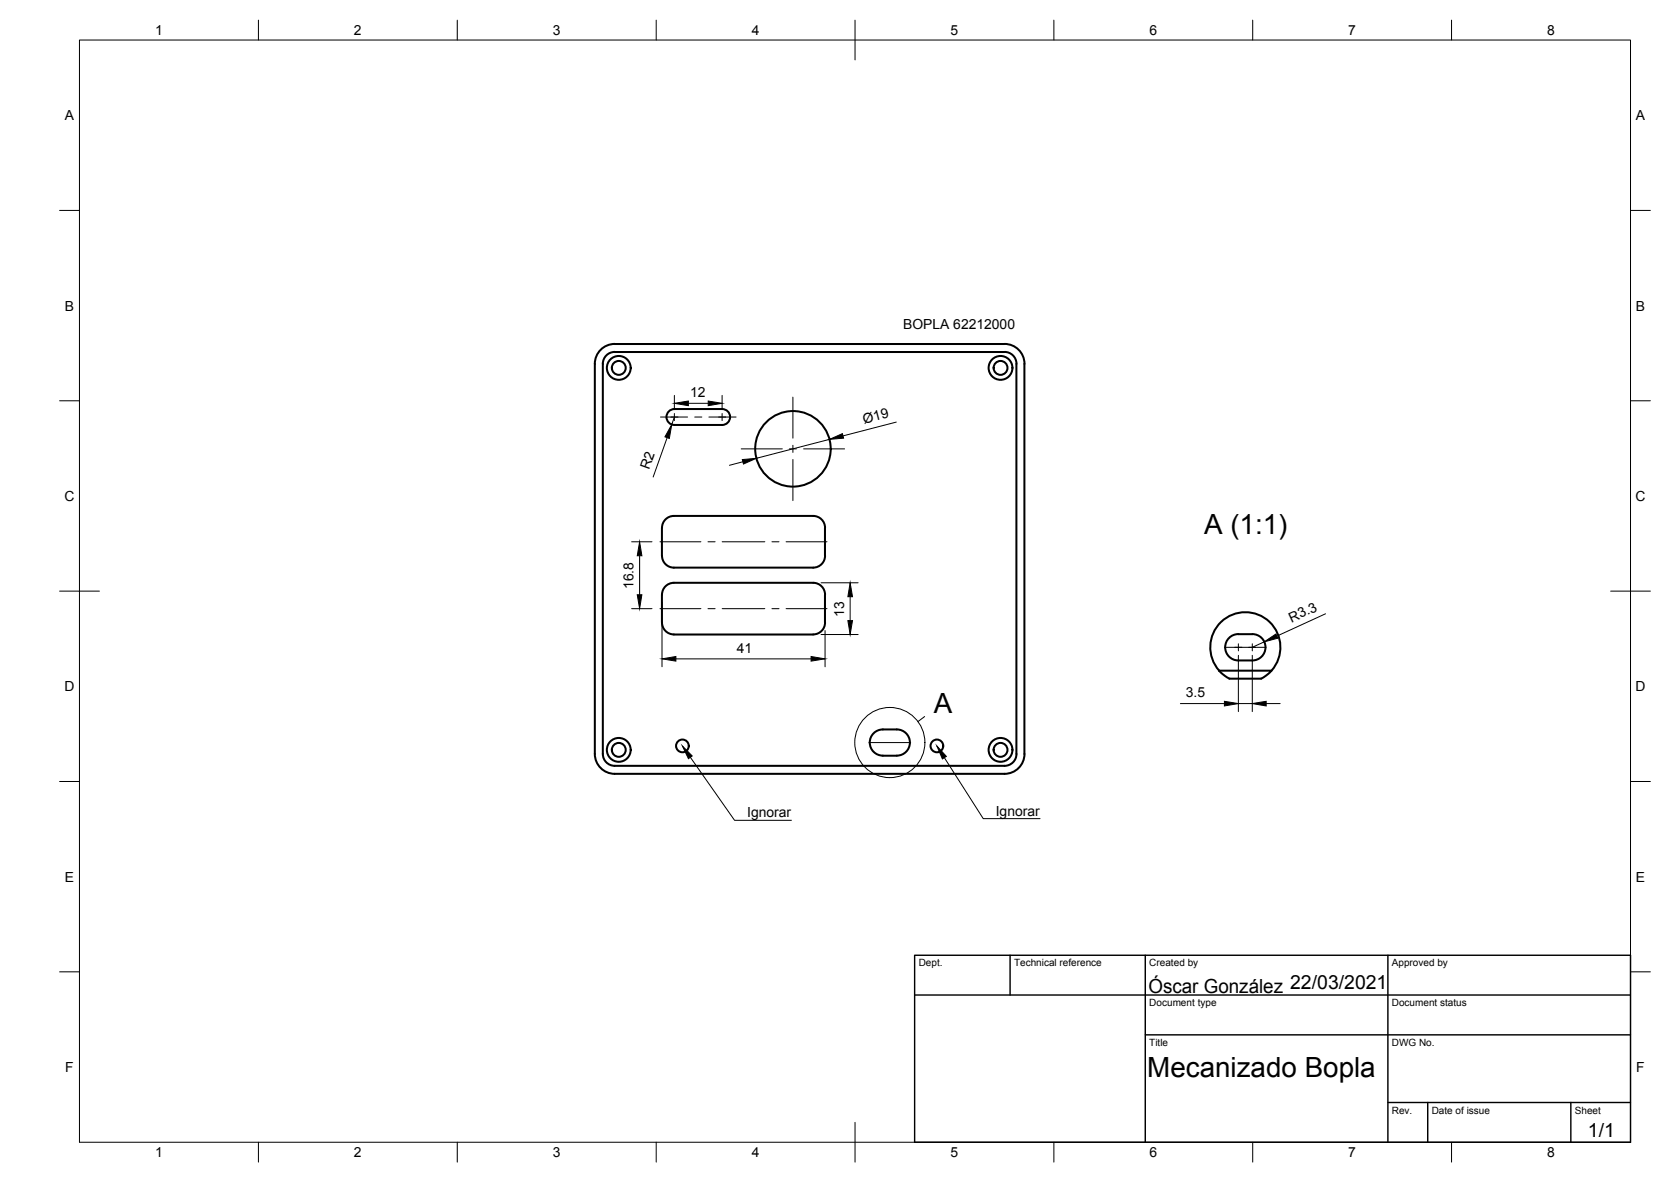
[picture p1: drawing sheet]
<svg xmlns="http://www.w3.org/2000/svg" width="420mm" height="297mm" viewBox="0 0 420 297" stroke-linecap="round" stroke-linejoin="round" font-family="sans-serif">
<!-- layer: Visible -->
<g fill="none" stroke="#000" stroke-width=".51">
<path d="M150.7 88.2a4.9 4.9 0 0 1 3.9-1.7l98-.1a5 5 0 0 1 5 5v98.1a5 5 0 0 1-5 5h-98a5 5 0 0 1-5-5v-98.1a5 5 0 0 1 1.1-3.2zM152.7 89.1l1.2-.6h.7l98-.1a2.96 2.96 0 0 1 3 3v98.1a2.99 2.99 0 0 1-3 3h-98a2.99 2.99 0 0 1-3-3v-98.1a2.99 2.99 0 0 1 1.1-2.3zM181.6 102.8h-12a2 2 0 0 0-2 2 2 2 0 0 0 2 2h12M181.6 102.8a2 2 0 0 1 2 2 2 2 0 0 1-2 2M169.4 129.7h35M169.4 129.7a3 3 0 0 0-3 3l.1 7a2.99 2.99 0 0 0 2.9 2.9M204.5 129.7a2.99 2.99 0 0 1 3 2.9l-.1 7.1a2.95 2.95 0 0 1-2.9 2.9M169.4 159.5h35M169.4 146.5h35M169.4 142.6h35M169.4 146.5a3 3 0 0 0-3 3l.1 6.9a2.99 2.99 0 0 0 2.9 3M204.5 146.5a2.99 2.99 0 0 1 3 3l-.1 6.9a2.95 2.95 0 0 1-2.9 3"/>
<path d="M306.5 168.5h13.2l-.9 .9-1.7 1.1h-8l-1.6-1.1zM309 160.3a3.3 3.3 0 0 1 2.4-1h3.5a3.3 3.3 0 0 1 3.3 3.4 3.3 3.3 0 0 1-3.3 3.3h-3.5a3.3 3.3 0 0 1-3.1-2.1 3.3 3.3 0 0 1 .7-3.6zM319.7 168.5a8.8 8.8 0 0 0-.5-12.2 8.8 8.8 0 0 0-12.2 0 8.8 8.8 0 0 0-.5 12.2M219.7 184.3a3.3 3.3 0 0 1 2.3-1h3.5a3.3 3.3 0 0 1 3.3 3.3 3.3 3.3 0 0 1-3.3 3.3h-3.5a3.3 3.3 0 0 1-3.1-2 3.3 3.3 0 0 1 .8-3.6z"/>
<circle cx="155.6" cy="92.5" r="3"/>
<circle cx="155.6" cy="92.5" r="1.75"/>
<circle cx="251.6" cy="92.5" r="3"/>
<circle cx="251.6" cy="92.5" r="1.75"/>
<circle cx="199.4" cy="112.8" r="9.5"/>
<circle cx="155.6" cy="188.4" r="3"/>
<circle cx="155.6" cy="188.4" r="1.75"/>
<circle cx="171.6" cy="187.4" r="1.6"/>
<circle cx="235.6" cy="187.4" r="1.6"/>
<circle cx="251.6" cy="188.4" r="3"/>
<circle cx="251.6" cy="188.4" r="1.75"/>
</g>
<!-- layer: Border -->
<g fill="none" stroke="#000" stroke-width=".25">
<path d="M20 10.1h390v276.9h-390zM65 5.1v5M115 5.1v5M165 5.1v5M215 5.1v10M265 5.1v5M315 5.1v5M365 5.1v5M15 52.9h5M410 52.9h5M15 100.7h5M410 100.7h5"/>
<path d="M15 148.6h10M405 148.6h10M15 196.4h5M410 196.4h5M15 244.2h5M410 244.2h5M65 287v5M115 287v5M165 287v5M215 282.1v9.9M265 287v5M315 287v5"/>
<path d="M365 287v5"/>
</g>
<!-- layer: TitleBlock -->
<path d="M230 240.1h180v46.9h-180zM230 250h180M254 240.1v9.9M288 240.1v46.9M349 240.1v46.9M288 260.1h122M349 277.1h61M359 277.1v9.9M395 277.1v9.9" fill="none" stroke="#000" stroke-width=".36"/>
<!-- layer: Center Lines -->
<g fill="none" stroke="#000" stroke-width=".25">
<path d="M199.4 99.8v10.3M166.1 104.8h6.8M169.6 103.9v1.8M174.7 104.8h1.8M178.2 104.8h6.9M181.6 103.9v1.8M186.4 112.8h10.3M198.5 112.8h1.8M199.4 111.9v1.8M199.4 115.5v10.3M202.1 112.8h10.3M165.9 136.2h10.3"/>
<path d="M178 136.2h1.8M181.6 136.2h10.7M194.1 136.2h1.8M197.7 136.2h10.2M165.9 153h10.3M178 153h1.8M181.6 153h10.7M194.1 153h1.8M197.7 153h10.2M307.9 162.7h10.5M311.4 161.8v1.8M314.9 161.8v1.8"/>
<path d="M218.5 186.6h10.5"/>
</g>
<!-- layer: Annotations -->
<path d="M171.6 187.5l2.5 2.5-1 .7zM235.6 187.5l2.4 2.6-1 .6z" fill="#000" stroke="#000" stroke-width=".25"/>
<g fill="none" stroke="#000" stroke-width=".25">
<path d="M173.6 190.3l11.1 15.8h14.3M232.5 180.1l-1.7 1.2M237.4 190.4l9.8 15.3h14.3"/>
<circle cx="223.7" cy="186.6" r="8.8"/>
</g>
<!-- layer: Dimensions -->
<g fill="none" stroke="#000" stroke-width=".25">
<path d="M169.6 99.4v3.4M181.6 99.4v3.4M167.7 110l-3.5 9.9M169.6 104.8l-.7 1.9M173.1 101.4h5M186.8 116l-3.4 .9M208.6 110.4l-18.4 4.8M225.4 106.1l-13.4 3.4M158.8 136.2h5.1M160.8 139.7v9.8M158.8 153h5.1M166.5 151.5v16.1"/>
<path d="M206.4 146.5h9.4M206.4 159.5h9.4M207.5 158.5v9.1M213.8 150v6M333.3 154.2l-12.2 5.7M169.9 165.6h34M296.8 176.8h11.1M311.4 164.7v14.1M311.4 176.8h3.5M314.9 164.7v14.1M317.9 161.3l-3 1.4M318.4 176.8h3.5"/>
</g>
<g fill="#000" stroke="#000" stroke-width=".25">
<path d="M168.9 106.7l-.6 3.5-1.1-.4zM169.6 101.4l3.5-.6v1.1zM178.1 100.8l3.5 .6-3.5 .5zM186.6 115.5l3.6-.3-3.3 1.4zM208.6 110.4l3.2-1.4 .3 1.1zM160.8 136.2l.6 3.5h-1.2zM160.2 149.5h1.2l-.6 3.5zM213.8 146.5l.6 3.5h-1.2zM213.2 156h1.2l-.6 3.5zM317.9 161.3l2.9-2 .5 1.1zM166.5 165.6l3.4-.6v1.1zM203.9 165l3.6 .6-3.6 .5z"/>
<path d="M307.9 176.2l3.5 .6-3.5 .6zM314.9 176.8l3.5-.6v1.2z"/>
</g>
<g font-size="7">
<text x="302.8" y="134.1">A (1:1)</text>
<text x="234.8" y="179.1">A</text>
<text x="288.5" y="270.6">Mecanizado Bopla</text>
</g>
<g font-size="4.9">
<text x="288.8" y="249.4">Óscar González 22/03/2021</text>
<text x="399.3" y="285.8">1/1</text>
</g>
<g font-size="3.5">
<text x="39" y="8.8">1</text>
<text x="89" y="8.8">2</text>
<text x="139" y="8.8">3</text>
<text x="189" y="8.8">4</text>
<text x="239" y="8.8">5</text>
<text x="289" y="8.8">6</text>
<text x="339" y="8.8">7</text>
<text x="389" y="8.8">8</text>
<text x="16.3" y="30.2">A</text>
<text x="411.3" y="30.2">A</text>
<text x="16.3" y="78">B</text>
<text x="227.1" y="82.8">BOPLA 62212000</text>
<text x="411.3" y="78">B</text>
<text x="173.5" y="99.9">12</text>
<text x="217.3" y="106.5" transform="rotate(-14 217.3 106.5)">Ø19</text>
<text x="163.2" y="118.2" transform="rotate(-70 163.2 118.2)">R2</text>
<text x="16.2" y="125.9">C</text>
<text x="411.2" y="125.9">C</text>
<text x="159.3" y="148.1" transform="rotate(-90 159.3 148.1)">16.8</text>
<text x="212.2" y="155" transform="rotate(-90 212.2 155)">13</text>
<text x="324.7" y="156.5" transform="rotate(-25 324.7 156.5)">R3.3</text>
<text x="185.3" y="164.1">41</text>
<text x="16.2" y="173.7">D</text>
<text x="411.2" y="173.7">D</text>
<text x="298.2" y="175.3">3.5</text>
<text x="187.9" y="205.4">Ignorar</text>
<text x="250.4" y="205">Ignorar</text>
<text x="16.3" y="221.6">E</text>
<text x="411.3" y="221.6">E</text>
<text x="16.4" y="269.4">F</text>
<text x="411.4" y="269.4">F</text>
<text x="39" y="290.8">1</text>
<text x="89" y="290.8">2</text>
<text x="139" y="290.8">3</text>
<text x="189" y="290.8">4</text>
<text x="239" y="290.8">5</text>
<text x="289" y="290.8">6</text>
<text x="339" y="290.8">7</text>
<text x="389" y="290.8">8</text>
</g>
<g font-size="2.5">
<text x="231" y="242.9">Dept.</text>
<text x="255" y="242.9">Technical reference</text>
<text x="289" y="242.9">Created by</text>
<text x="350" y="242.9">Approved by</text>
<text x="289" y="252.8">Document type</text>
<text x="350" y="252.8">Document status</text>
<text x="289" y="262.9">Title</text>
<text x="350" y="262.9">DWG No.</text>
<text x="350" y="279.9">Rev.</text>
<text x="360" y="279.9">Date of issue</text>
<text x="396" y="279.9">Sheet</text>
</g>
</svg>
